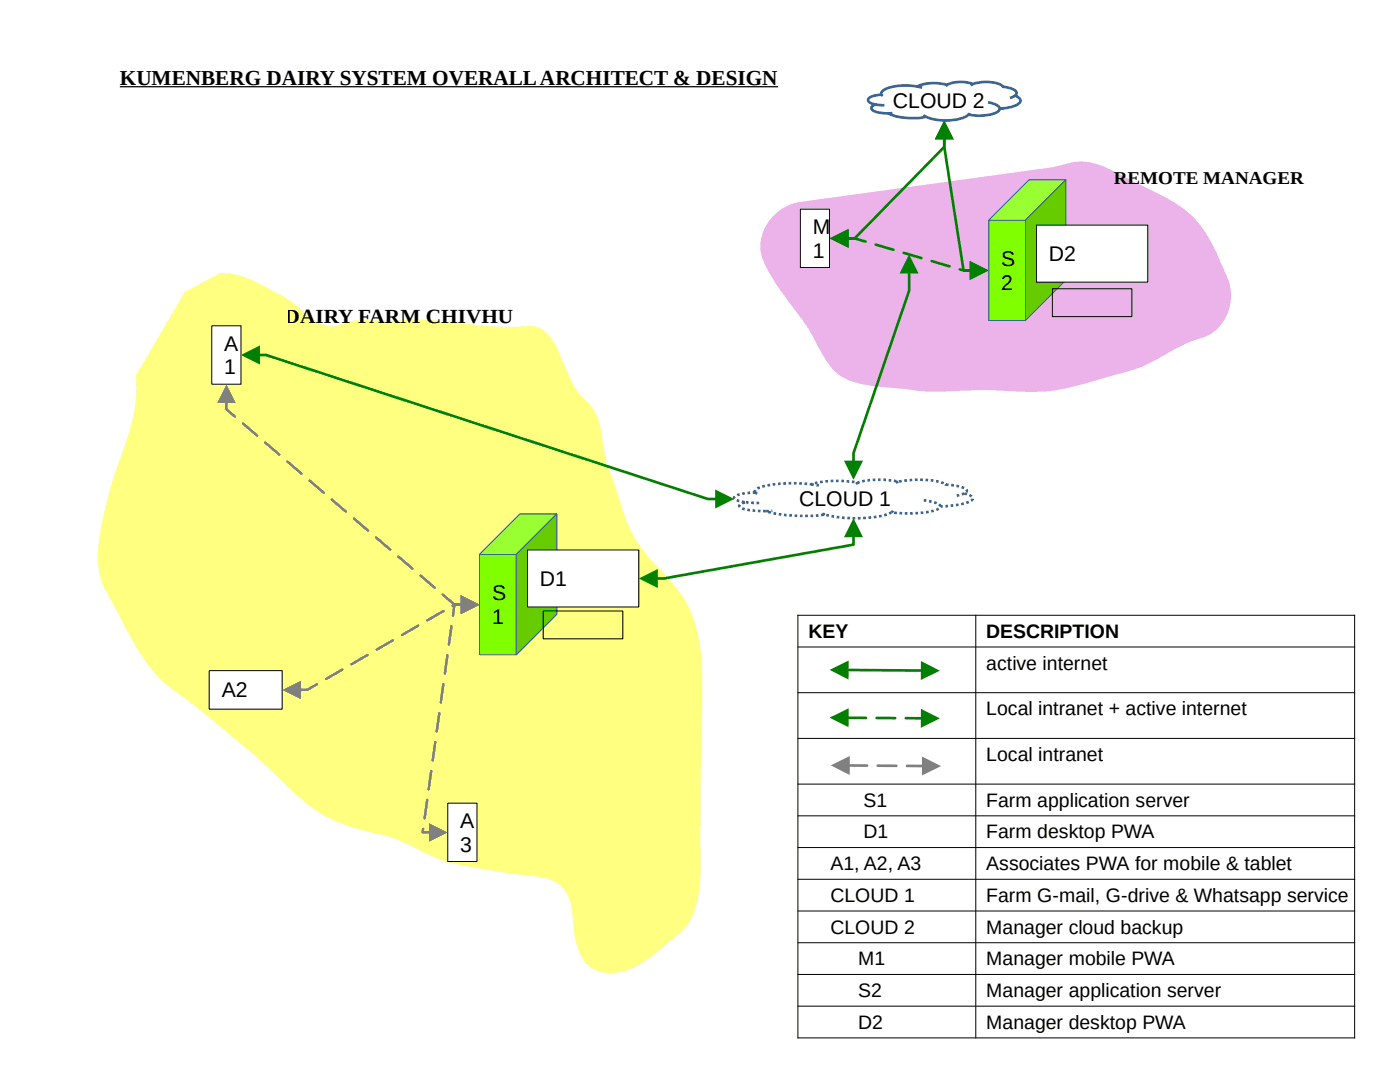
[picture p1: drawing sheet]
<svg xmlns="http://www.w3.org/2000/svg" width="279mm" height="216mm" viewBox="0 0 279 216" stroke-linecap="round" stroke-linejoin="round" font-family="sans-serif">
<path d="M169.1 143.2l14.9 .1" fill="none" stroke="#008000" stroke-width=".53" stroke-dasharray="3.7 2.1"/>
<g fill="#008000">
<path d="M165.6 143.2l3.8-1.9-.1 3.8z"/>
<path d="M183.8 141.4l3.8 1.9-3.8 1.9z"/>
</g>
<g fill="none" stroke="#000" stroke-width=".2">
<path d="M159.2 122.8h111.2M159.2 129.1h111.2M159.2 138.2h111.2M159.2 122.7v84.5M194.7 122.7v84.5M270.3 122.7v84.5M159.2 147.3h111.2M159.2 156.5h111.2M159.2 162.8h111.2M159.2 169.1h111.2M159.2 175.5h111.2M159.2 181.8h111.2"/>
<path d="M159.2 188.1h111.2M159.2 194.4h111.2M159.2 200.8h111.2M159.2 207.1h111.2"/>
</g>
<path d="M154.3 43.1a9.3 9.3 0 0 1 5.6-2.8l50.2-6.9 3.1-.8a11.8 11.8 0 0 1 8.9 1.5l5.2 2.7a40.1 40.1 0 0 1 10.4 6.1 29.7 29.7 0 0 1 6.4 10.4 14.3 14.3 0 0 1 1.6 5.5 8.8 8.8 0 0 1-7.2 9 64.9 64.9 0 0 0-8.5 4.4 46.6 46.6 0 0 1-9.4 3.2l-1.2 .3a42.6 42.6 0 0 1-15.8 2.5l-1.2-.1a97 97 0 0 0-14.4 0 57.6 57.6 0 0 1-9.4-.6 33.1 33.1 0 0 1-9.1-1.6 10.7 10.7 0 0 1-5.6-5.6 47.2 47.2 0 0 0-6.5-10.1 34.1 34.1 0 0 1-5.5-9.5 8.5 8.5 0 0 1 2.4-7.6z" fill-rule="evenodd" fill="#da70d6"/>
<path d="M37 58.1l7-3.7a18.9 18.9 0 0 1 9.6 3.2 24.1 24.1 0 0 1 7.5 5.1 7.2 7.2 0 0 0 5.9 2.4 15.2 15.2 0 0 1 8.3-1.1l2.1 .1a62.5 62.5 0 0 1 16.3 .6 59.5 59.5 0 0 0 12.6 .4 5.9 5.9 0 0 1 4.5 3.6l2.2 5.1a13.9 13.9 0 0 0 4.4 6.5 12.8 12.8 0 0 1 2.9 7.8l.2 1.2a22.5 22.5 0 0 0 1.9 6.7l.7 2a36.3 36.3 0 0 0 4.7 11.1l1.7 2.1a73.3 73.3 0 0 1 6.8 8 28.9 28.9 0 0 1 3.8 15.1l-.3 32.8a73 73 0 0 1-.4 11.8 11.6 11.6 0 0 1-4.9 8.2 40.4 40.4 0 0 1-8.2 6 9 9 0 0 1-8.3 0 9.4 9.4 0 0 1-3.2-6l-.5-3.4a9.1 9.1 0 0 0-2.4-6.9 10.5 10.5 0 0 0-6.5-2.1l-4.4-.5-4.5-.8a56.2 56.2 0 0 1-9.2-2.1l-1.1-.5a67.4 67.4 0 0 0-8.9-4 43.2 43.2 0 0 1-13.5-4.6 71.2 71.2 0 0 1-10.5-9.2 285.4 285.4 0 0 0-20-16.3 35.5 35.5 0 0 1-8.3-11.5l-3-5.7a16 16 0 0 1-2.2-12.1 91.5 91.5 0 0 1 5.1-18.6 31.5 31.5 0 0 0 2.2-13.8z" fill-rule="evenodd" fill="#ff0"/>
<path d="M95.7 110.6l8.1-8h7.3v20l-8.1 8h-7.3z" fill-rule="evenodd" fill="#7fff00"/>
<path d="M95.7 110.6l8.1-8h7.3v20l-8.1 8h-7.3z" fill="none" stroke="#3465a4" stroke-width=".2"/>
<path d="M95.7 110.6l8.1-8h7.3l-8.1 8z" fill-rule="evenodd" fill="#9f3"/>
<path d="M95.7 110.6l8.1-8h7.3l-8.1 8z" fill="none" stroke="#3465a4" stroke-width=".2"/>
<path d="M103 110.6l8.1-8v20l-8.1 8z" fill-rule="evenodd" fill="#6c0"/>
<path d="M103 110.6l8.1-8v20l-8.1 8z" fill="none" stroke="#3465a4" stroke-width=".2"/>
<path d="M105.2 109.7h22.3v11.4h-22.3z" fill-rule="evenodd" fill="#fff"/>
<path d="M105.2 109.7h22.3v11.4h-22.3z" fill="none" stroke="#000" stroke-width=".2"/>
<path d="M146.6 99.1a8 8 0 0 1 4.2-.8l-.2-.3a2.46 2.46 0 0 1 2-1 29.3 29.3 0 0 1 9.3-.4 21.4 21.4 0 0 1 9.3-.3 16.2 16.2 0 0 1 8.1-.2 18.4 18.4 0 0 1 9.1 .4l.3 .2 1.9 .2a3.2 3.2 0 0 1 2.4 1l-.5 .5 .5 .2a1.4 1.4 0 0 1 1.1 .8 1.79 1.79 0 0 1-1.5 1l-2.7 .5-2.3 .2a1.71 1.71 0 0 1-1.4 .9 25.1 25.1 0 0 1-8.3 .2 18.3 18.3 0 0 1-8.9 1.2l-2.5-.3a6.1 6.1 0 0 0-3.6-.2 29.6 29.6 0 0 1-10-.9l-3.2-.2a2.6 2.6 0 0 1-2.1-.9 1.5 1.5 0 0 1 1.3-.7l-1.3-.2a1.18 1.18 0 0 1-1.1-.7z" fill-rule="evenodd" fill="#fff"/>
<path d="M146.6 99.1a8 8 0 0 1 4.2-.8l-.2-.3a2.46 2.46 0 0 1 2-1 29.3 29.3 0 0 1 9.3-.4 21.4 21.4 0 0 1 9.3-.3 16.2 16.2 0 0 1 8.1-.2 18.4 18.4 0 0 1 9.1 .4l.3 .2 1.9 .2a3.2 3.2 0 0 1 2.4 1l-.5 .5 .5 .2a1.4 1.4 0 0 1 1.1 .8 1.79 1.79 0 0 1-1.5 1l-2.7 .5-2.3 .2a1.71 1.71 0 0 1-1.4 .9 25.1 25.1 0 0 1-8.3 .2 18.3 18.3 0 0 1-8.9 1.2l-2.5-.3a6.1 6.1 0 0 0-3.6-.2 29.6 29.6 0 0 1-10-.9l-3.2-.2a2.6 2.6 0 0 1-2.1-.9 1.5 1.5 0 0 1 1.3-.7l-1.3-.2a1.18 1.18 0 0 1-1.1-.7zM150.8 98.3l.3 .2M161.9 96.6l1.5 .3M171.2 96.3l-.4 .3M179.3 96.1l-.7 .3M188.7 96.7l.1 .2M192.5 98.4l-1.6 .5M148.9 100.2l2.7 .2M152.9 102l1.2-.1M164.6 102.7l-.8-.3M177.9 102.2l.3-.3M187.7 101.1a.99 .99 0 0 0-1-.8l-2.7-.5" fill="none" stroke="#3465a4" stroke-width=".53" stroke-dasharray=".5 .5" stroke-linecap="butt"/>
<path d="M89.4 160.3h5.8v11.6h-5.8z" fill-rule="evenodd" fill="#fff"/>
<path d="M89.4 160.3h5.8v11.6h-5.8z" fill="none" stroke="#000" stroke-width=".2"/>
<path d="M42.3 65h5.8v11.7h-5.8z" fill-rule="evenodd" fill="#fff"/>
<path d="M42.3 65h5.8v11.7h-5.8z" fill="none" stroke="#000" stroke-width=".2"/>
<path d="M41.7 133.8h14.6v7.7h-14.6z" fill-rule="evenodd" fill="#fff"/>
<path d="M41.7 133.8h14.6v7.7h-14.6zM108.4 121.9h15.9v5.6h-15.9z" fill="none" stroke="#000" stroke-width=".2"/>
<path d="M159.7 41.7h5.9v11.7h-5.9z" fill-rule="evenodd" fill="#fff"/>
<path d="M159.7 41.7h5.9v11.7h-5.9z" fill="none" stroke="#000" stroke-width=".2"/>
<path d="M92.2 120.6h-1.5l-6.4 45.5h1.5" fill="none" stroke="#808080" stroke-width=".53" stroke-dasharray="3.7 2.1"/>
<g fill="#808080">
<path d="M91.9 118.8l3.8 1.8-3.8 2z"/>
<path d="M85.6 164.2l3.8 1.9-3.8 1.9z"/>
</g>
<path d="M59.9 137.7h1.4l29.4-17.1h1.5" fill="none" stroke="#808080" stroke-width=".53" stroke-dasharray="3.7 2.1"/>
<g fill="#808080">
<path d="M56.3 137.7l3.8-1.9v3.8z"/>
<path d="M91.9 118.8l3.8 1.8-3.8 2z"/>
</g>
<path d="M45.2 80.2v1.5l45.5 38.9h1.5" fill="none" stroke="#808080" stroke-width=".53" stroke-dasharray="3.7 2.1"/>
<g fill="#808080">
<path d="M45.2 76.7l1.9 3.8h-3.8z"/>
<path d="M91.9 118.8l3.8 1.8-3.8 2z"/>
</g>
<path d="M173.3 19.7a3.5 3.5 0 0 1 2.6-.8v-.4a2.62 2.62 0 0 1 2-1.1 12.4 12.4 0 0 1 5.2-.1 8.7 8.7 0 0 1 5.9-.4 6.7 6.7 0 0 1 5.2-.1 7.9 7.9 0 0 1 5.7 .2l.3 .3 .7 .1a2.38 2.38 0 0 1 2 1.2l-.3 .5a1.13 1.13 0 0 1 1 1.3 5.9 5.9 0 0 1-4.1 1.3 1.71 1.71 0 0 1-1.5 1.1 10.7 10.7 0 0 1-4.7 .1 8.1 8.1 0 0 1-5.9 1.1l-1.7-.4-.9-.3a12.8 12.8 0 0 1-7.5-.7l-1.7-.1a1.89 1.89 0 0 1-1.7-.9 1.02 1.02 0 0 1 .8-.8 1.67 1.67 0 0 1-1.5-.9z" fill-rule="evenodd" fill="#fff"/>
<path d="M173.3 19.7a3.5 3.5 0 0 1 2.6-.8v-.4a2.62 2.62 0 0 1 2-1.1 12.4 12.4 0 0 1 5.2-.1 8.7 8.7 0 0 1 5.9-.4 6.7 6.7 0 0 1 5.2-.1 7.9 7.9 0 0 1 5.7 .2l.3 .3 .7 .1a2.38 2.38 0 0 1 2 1.2l-.3 .5a1.13 1.13 0 0 1 1 1.3 5.9 5.9 0 0 1-4.1 1.3 1.71 1.71 0 0 1-1.5 1.1 10.7 10.7 0 0 1-4.7 .1 8.1 8.1 0 0 1-5.9 1.1l-1.7-.4-.9-.3a12.8 12.8 0 0 1-7.5-.7l-1.7-.1a1.89 1.89 0 0 1-1.7-.9 1.02 1.02 0 0 1 .8-.8 1.67 1.67 0 0 1-1.5-.9zM175.9 18.9l.3 .3M183.1 17.3l.9 .2M189 16.9l-.2 .3M194.2 16.8l-.5 .3M200.2 17.3l.1 .2M202.6 19.1l-1 .4M174.7 20.8l1.8 .2M178.1 22.6h-.8M184.3 23l.5 .3M193.5 22.5l-.2 .4M197.2 20.4a3.2 3.2 0 0 1 2.3 1.1v.2" fill="none" stroke="#3465a4" stroke-width=".53"/>
<path d="M169.1 47.6h1.5l21.7 6.4h1.5" fill="none" stroke="#008000" stroke-width=".53" stroke-dasharray="3.7 2.1"/>
<g fill="#008000">
<path d="M165.6 47.6l3.8-1.9v3.8z"/>
<path d="M193.5 52.1l3.8 1.9-3.8 1.9z"/>
</g>
<path d="M51.6 70.8h1.5l88.1 28.8h1.8" fill="none" stroke="#008000" stroke-width=".53"/>
<g fill="#008000">
<path d="M48.1 70.8l3.8-1.8v3.7z"/>
<path d="M142.7 97.7l3.8 1.9-3.8 1.9z"/>
</g>
<path d="M170.3 106.9v1.8l-37.8 6.7h-1.5" fill="none" stroke="#008000" stroke-width=".53"/>
<g fill="#008000">
<path d="M127.5 115.4l3.8-1.9v3.8z"/>
<path d="M170.3 103.4l1.9 3.8h-3.8z"/>
</g>
<path d="M205.4 35.9h7.3v20l-8.1 8.1h-7.3v-20z" fill-rule="evenodd" fill="#7fff00"/>
<path d="M205.4 35.9h7.3v20l-8.1 8.1h-7.3v-20z" fill="none" stroke="#3465a4" stroke-width=".2"/>
<path d="M205.4 35.9h7.3l-8.1 8.1h-7.3z" fill-rule="evenodd" fill="#9f3"/>
<path d="M205.4 35.9h7.3l-8.1 8.1h-7.3z" fill="none" stroke="#3465a4" stroke-width=".2"/>
<path d="M204.6 44l8.1-8.1v20l-8.1 8.1z" fill-rule="evenodd" fill="#6c0"/>
<path d="M204.6 44l8.1-8.1v20l-8.1 8.1z" fill="none" stroke="#3465a4" stroke-width=".2"/>
<path d="M206.8 44.9h22.3v11.4h-22.3z" fill-rule="evenodd" fill="#fff"/>
<path d="M206.8 44.9h22.3v11.4h-22.3zM210 57.6h15.9v5.6h-15.9z" fill="none" stroke="#000" stroke-width=".2"/>
<path d="M23.9 17.3h131.4" fill="none" stroke="#000" stroke-width=".25"/>
<path d="M181.4 54.3v3.7l-11.1 32.5v1.7" fill="none" stroke="#008000" stroke-width=".53"/>
<g fill="#008000">
<path d="M181.4 50.8l1.9 3.8h-3.8z"/>
<path d="M168.4 91.9h3.8l-1.9 3.8z"/>
</g>
<path d="M188.5 27.6v1.7l-17.9 18.3h-1.5" fill="none" stroke="#008000" stroke-width=".53"/>
<g fill="#008000">
<path d="M188.5 24l1.9 3.8h-3.8z"/>
<path d="M165.6 47.6l3.8-1.9v3.8z"/>
</g>
<path d="M188.5 27.6v1.7l3.8 24.7h1.5" fill="none" stroke="#008000" stroke-width=".53"/>
<g fill="#008000">
<path d="M188.5 24l1.9 3.8h-3.8z"/>
<path d="M193.5 52.1l3.8 1.9-3.8 1.9z"/>
</g>
<path d="M169.1 133.7l14.9 .1" fill="none" stroke="#008000" stroke-width=".53"/>
<g fill="#008000">
<path d="M165.6 133.7l3.8-1.9-.1 3.8z"/>
<path d="M183.8 131.9l3.8 1.9-3.8 1.9z"/>
</g>
<path d="M169.3 152.7l15 .2" fill="none" stroke="#808080" stroke-width=".53" stroke-dasharray="3.7 2.1"/>
<g fill="#808080">
<path d="M165.8 152.7l3.8-1.9v3.8z"/>
<path d="M184 151l3.8 1.9-3.8 1.8z"/>
</g>
<g font-size="4.2">
<text x="23.9" y="16.9">KUMENBERG DAIRY SYSTEM OVERALL ARCHITECT &amp; DESIGN</text>
<text x="178.2" y="21.5">CLOUD 2</text>
<text x="162.2" y="46.7">M</text>
<text x="162.2" y="51.4">1</text>
<text x="199.8" y="53.1">S</text>
<text x="209.3" y="52.1">D2</text>
<text x="199.8" y="57.8">2</text>
<text x="44.8" y="69.9">A</text>
<text x="44.8" y="74.7">1</text>
<text x="159.5" y="100.9">CLOUD 1</text>
<text x="98.2" y="119.8">S</text>
<text x="107.7" y="116.9">D1</text>
<text x="98.2" y="124.5">1</text>
<text x="44.2" y="139.1">A2</text>
<text x="91.9" y="165.2">A</text>
<text x="91.9" y="169.9">3</text>
</g>
<text font-size="4" x="56.8" y="64.4">DAIRY FARM CHIVHU</text>
<g font-size="3.9">
<text x="161.3" y="127.3">KEY</text>
<text x="196.8" y="127.3">DESCRIPTION</text>
<text x="196.8" y="133.6">active internet</text>
<text x="196.8" y="142.7">Local intranet + active internet</text>
<text x="196.8" y="151.9">Local intranet</text>
<text x="172.3" y="161">S1</text>
<text x="196.8" y="161">Farm application server</text>
<text x="172.3" y="167.3">D1</text>
<text x="196.8" y="167.3">Farm desktop PWA</text>
<text x="165.7" y="173.6">A1, A2, A3</text>
<text x="196.8" y="173.6">Associates PWA for mobile &amp; tablet</text>
<text x="165.7" y="180">CLOUD 1</text>
<text x="196.8" y="180">Farm G-mail, G-drive &amp; Whatsapp service</text>
<text x="165.7" y="186.3">CLOUD 2</text>
<text x="196.8" y="186.3">Manager cloud backup</text>
<text x="171.2" y="192.6">M1</text>
<text x="196.8" y="192.6">Manager mobile PWA</text>
<text x="171.2" y="199">S2</text>
<text x="196.8" y="199">Manager application server</text>
<text x="171.2" y="205.3">D2</text>
<text x="196.8" y="205.3">Manager desktop PWA</text>
</g>
<text font-size="3.6" x="222.3" y="36.7">REMOTE MANAGER</text>
</svg>
